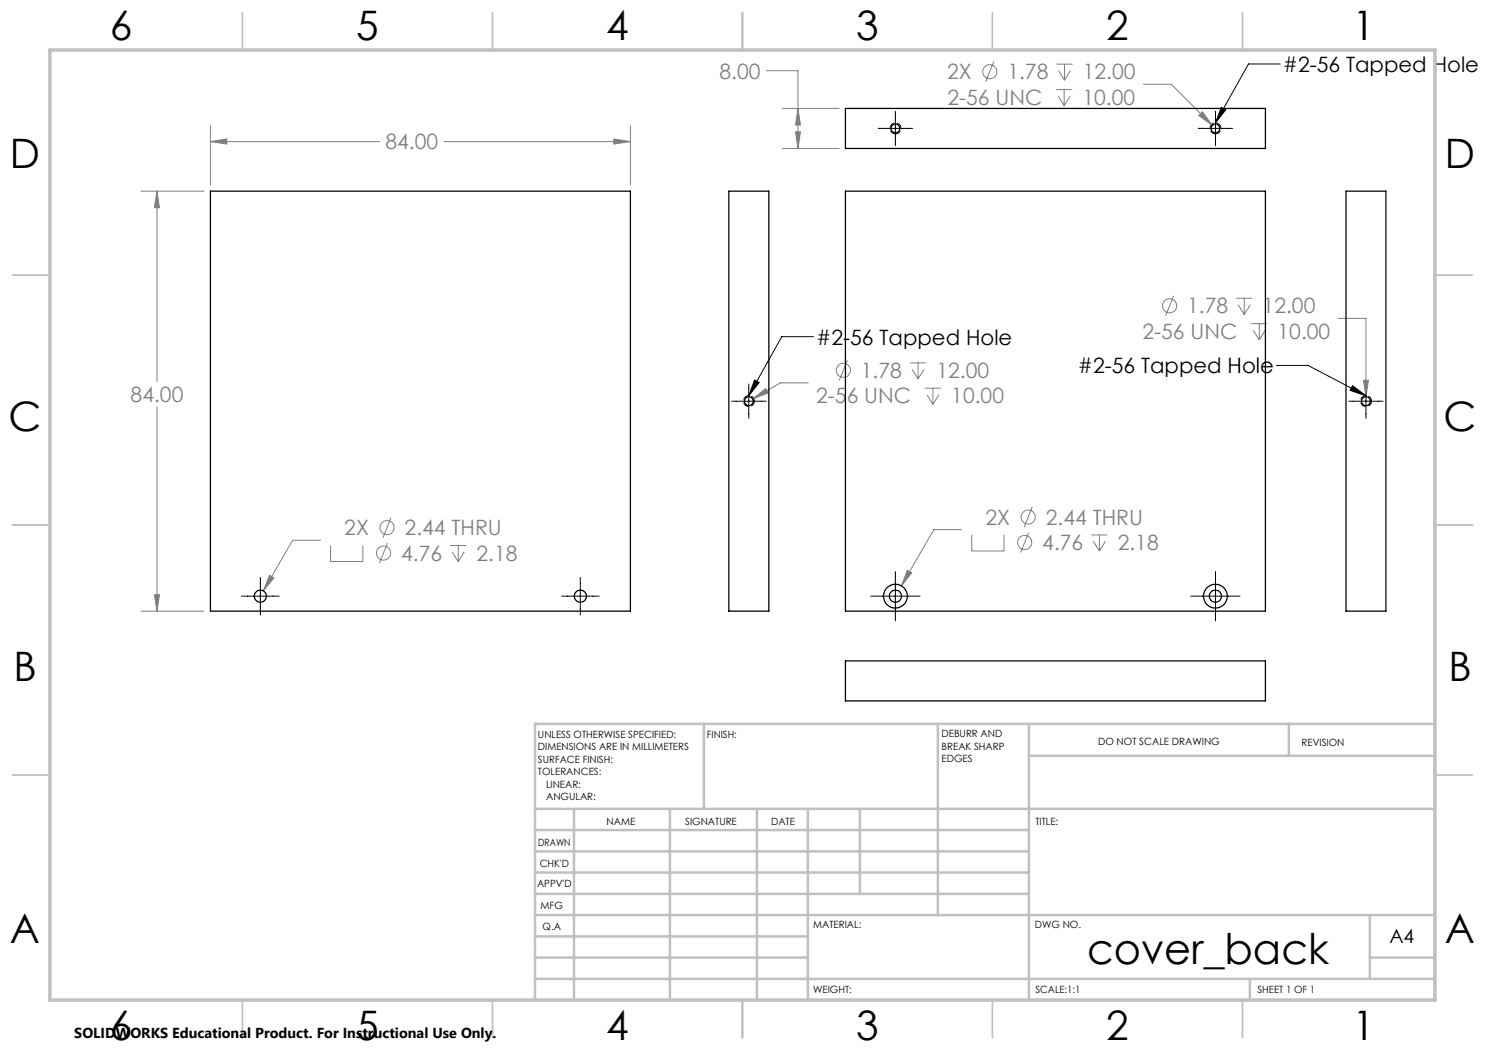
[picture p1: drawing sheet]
<svg xmlns="http://www.w3.org/2000/svg" width="297mm" height="210mm" viewBox="0 0 297 210" stroke-linecap="round" stroke-linejoin="round" font-family="sans-serif">
<g fill="none" stroke="#808080" stroke-width=".2">
<path d="M153.2 14.1h6.4v15.6M198.8 12.3l-1.7 4.1M211.2 17.9h3.3M211.3 12.8h3.2M211.6 19.2l1.2 1.9M211.7 14.1l1.2 1.9M212.8 17.9v3.2M212.9 12.8v3.2M214 19.2l-1.2 1.9M214.1 14.1l-1.2 1.9M228.7 16.9h5.5l8.3 8.2M28.2 38.2h12.6"/>
<path d="M31.4 38.2l.5 3.3h-1zM31.4 38.2v38.1M42.1 28.3l3.3-.5v1zM42.1 25.1v11.9M42.1 28.3h33.8M88.8 28.3h37.3M122.8 27.8l3.3 .5-3.3 .5zM126.1 25.1v11.9M156.4 29.7h11.4M156.4 21.7h11.4M159.1 26.4h1l-.5 3.3zM159.6 21.7l.5 3.3h-1z"/>
<path d="M239.7 23.1l.8-.7 2 2.7zM234.7 59.2l-1.6 4M247.3 59.6h3.2M248.8 59.6v3.3M150.5 79.8l2.6-2.1 .5 .9zM161.6 76.6h-5.5l-5.6 3.2M169.5 72.1l-1.6 4M182 72.6h3.2M182.4 73.8l1.2 2M183.6 72.6v3.2M184.8 73.8l-1.2 2M185 77.6h3.2"/>
<path d="M185.4 78.9l1.2 2M186.6 77.6v3.3M187.8 78.9l-1.2 2M247.7 61l1.1 1.9M250.1 61l-1.3 1.9M250.2 64.7h3.2M250.6 66l1.2 2M251.8 64.7v3.3M253 66l-1.2 2M267.7 63.7h5.5v15.6M272.7 76.1h1l-.5 3.2zM31.4 81.3v40.9"/>
<path d="M30.9 118.9h1l-.5 3.3zM53.9 115.1l.9 .5-2.1 2.6zM64.1 108h-5.6l-5.8 10.2M66.1 109.1v3.2h6.5v-3.2M77.5 108.6l-1.6 4M78.2 103.5l-1.6 4.1M90 109.1h3.3M90.4 110.4l1.3 1.9M91.7 109.1v3.2M92.9 110.4l-1.2 1.9M181.5 114l.9 .6-2.1 2.6zM192.3 105.9h-5.5l-6.5 11.3"/>
<path d="M194.3 107v3.2h6.5v-3.2M205.7 106.5l-1.6 4M206.4 101.4l-1.6 4M218.3 107h3.2M218.7 108.3l1.2 1.9M219.9 107v3.2M221.1 108.3l-1.2 1.9M28.2 122.2h12.6"/>
<circle cx="198" cy="14.3" r="1.4"/>
<circle cx="168.7" cy="74.1" r="1.42"/>
<circle cx="233.9" cy="61.2" r="1.41"/>
<circle cx="76.7" cy="110.6" r="1.41"/>
<circle cx="77.4" cy="105.5" r="1.41"/>
<circle cx="204.9" cy="108.5" r="1.42"/>
<circle cx="205.6" cy="103.4" r="1.41"/>
</g>
<path d="M179.1 26.8a1.09 1.09 0 0 1-1-1.6 1.09 1.09 0 0 1 1.9-.2 1.09 1.09 0 0 1-.8 1.7l-.1 .1M243.1 26.8a1.09 1.09 0 0 1-1-1.6 1.09 1.09 0 0 1 1.9-.2 1.09 1.09 0 0 1-.8 1.7l-.1 .1M150.9 80.2a1.09 1.09 0 0 1-1.6 1 1.09 1.09 0 0 1-.1-1.9 1.09 1.09 0 0 1 1.7 .8v.1M274.3 80.2a1.09 1.09 0 0 1-1.6 1 1.09 1.09 0 0 1-.1-1.9 1.09 1.09 0 0 1 1.7 .8v.1" fill="none" stroke="#000" stroke-width=".2" stroke-dasharray="1.3 .6" stroke-dashoffset=".1" stroke-linecap="butt"/>
<g fill="none" stroke="#000" stroke-width=".2">
<path d="M256 12.8h-6.3l-6.6 11.8M175.6 25.7h6.9M179.1 22.3v6.8M239.6 25.7h6.9M243.1 22.3v6.8M244.3 21.5l.8 .5-2 2.6zM149.8 76.8v6.9M150.9 76l.9 .5-2 2.7zM162.7 67.3h-6.3l-6.6 11.9M255.3 73.1h6.3l11.6 6.1M270.5 77.1l2.7 2.1-3.2-1.1zM273.2 76.8v6.9"/>
<path d="M146.3 80.2h6.9M269.8 80.2h6.8M48.3 119.2h7.5M52.1 115.5v7.5M112.3 119.2h7.5M116.1 115.5v7.5M174.2 119.2h9.8M179.1 114.3v9.9M238.2 119.2h9.8M243.1 114.3v9.9"/>
</g>
<g fill="none" stroke="#c0c0c0" stroke-width=".35">
<path d="M48.5 2.5v7.5M98.5 2.5v7.5M148.5 2.5v7.5M198.5 2.5v7.5M248.5 2.5v7.5M2.5 55h7.5M287 55h7.5M2.5 105h7.5M287 105h7.5M2.5 155h7.5M287 155h7.5M48.5 200v7.5"/>
<path d="M98.5 200v7.5M148.5 200v7.5M198.5 200v7.5M248.5 200v7.5"/>
</g>
<g fill="none" stroke="#c0c0c0" stroke-width=".5">
<path d="M140.8 144.8v17M187.6 144.8v38.2M205.8 144.8v55.2M205.8 151.2h81.2M257.8 144.8v6.4M287 144.8h-180v55.2M107 161.8h180M107 178.8h98.8M107 174.5h98.8M107 170.3h98.8M107 166h98.8M114.8 161.8v38.2"/>
<path d="M134 161.8v38.2M151.4 161.8v38.2M161.6 161.8v38.2M172 161.8v17M107 195.8h180M107 191.5h54.6M107 187.3h54.6M107 183h180M250 195.8v4.2M274 191.5h13M274 183v12.8"/>
</g>
<path d="M10 10h277v190h-277z" fill="none" stroke="#c0c0c0" stroke-width=".7"/>
<path d="M181.5 114l-1.2 3.2 2.1-2.6zM159.1 26.4h1l-.5 3.3zM159.6 21.7l.5 3.3h-1zM239.7 23.1l2.8 2-2-2.7zM272.7 76.1l.5 3.2 .5-3.2zM150.5 79.8l3.1-1.2-.5-.9zM42.1 28.3l3.3-.5v1zM122.8 27.8l3.3 .5-3.3 .5zM30.9 118.9h1l-.5 3.3zM31.4 38.2l.5 3.3h-1zM53.9 115.1l-1.2 3.1 2.1-2.6z" fill="#808080"/>
<path d="M244.3 21.5l.8 .5-2 2.6zM270.5 77.1l2.7 2.1-3.2-1.1zM150.9 76l.9 .5-2 2.7z" fill="#000"/>
<g fill="none" stroke="#000" stroke-width=".25">
<path d="M42.1 38.2h84v84h-84zM145.8 38.2h8v84h-8zM169.1 38.2h84v84h-84zM169.1 21.7h84v8h-84zM269.2 38.2h8v84h-8zM169.1 132.2h84v8h-84z"/>
<circle cx="179.1" cy="25.7" r=".89"/>
<circle cx="243.1" cy="25.7" r=".89"/>
<circle cx="149.8" cy="80.2" r=".89"/>
<circle cx="273.2" cy="80.2" r=".89"/>
<circle cx="52.1" cy="119.2" r="1.22"/>
<circle cx="116.1" cy="119.2" r="1.21"/>
<circle cx="179.1" cy="119.2" r="1.22"/>
<circle cx="179.1" cy="119.2" r="2.38"/>
<circle cx="243.1" cy="119.2" r="1.22"/>
<circle cx="243.1" cy="119.2" r="2.38"/>
</g>
<text font-size="8.5" x="217.4" y="192.7">cover_back</text>
<g font-size="8.1">
<text x="22" y="8">6</text>
<text x="71.2" y="8">5</text>
<text x="121.2" y="8">4</text>
<text x="171.3" y="8">3</text>
<text x="221.3" y="8">2</text>
<text x="270.5" y="8">1</text>
<text x="2" y="33.6">D</text>
<text x="289" y="33.6">D</text>
<text x="1.7" y="86.1">C</text>
<text x="288.7" y="86.1">C</text>
<text x="2.7" y="136.1">B</text>
<text x="289.7" y="136.1">B</text>
<text x="2" y="188.6">A</text>
<text x="289" y="188.6">A</text>
<text x="22" y="208">6</text>
<text x="71.2" y="208">5</text>
<text x="121.2" y="208">4</text>
<text x="171.3" y="208">3</text>
<text x="221.3" y="208">2</text>
<text x="270.5" y="208">1</text>
</g>
<g font-size="4.2" fill="#808080">
<text x="143.9" y="15.7">8.00</text>
<text x="189.4" y="15.9">2X</text>
<text x="201.5" y="15.9">1.78</text>
<text x="216.6" y="15.9">12.00</text>
<text x="189.5" y="21">2-56 UNC</text>
<text x="216.5" y="21">10.00</text>
<text x="77.1" y="29.9">84.00</text>
<text x="237.4" y="62.7">1.78</text>
<text x="252.5" y="62.7">12.00</text>
<text x="228.5" y="67.8">2-56 UNC</text>
<text x="255.5" y="67.8">10.00</text>
<text x="172.2" y="75.6">1.78</text>
<text x="187.3" y="75.6">12.00</text>
<text x="26.1" y="80.4">84.00</text>
<text x="163.2" y="80.7">2-56 UNC</text>
<text x="190.3" y="80.7">10.00</text>
<text x="68.9" y="107.1">2X</text>
<text x="80.9" y="107.1">2.44 THRU</text>
<text x="197.1" y="104.9">2X</text>
<text x="209.2" y="104.9">2.44 THRU</text>
<text x="80.2" y="112.1">4.76</text>
<text x="95.3" y="112.1">2.18</text>
<text x="208.5" y="110">4.76</text>
<text x="223.5" y="110">2.18</text>
</g>
<g font-size="4.2">
<text x="256.6" y="14.4">#2-56 Tapped Hole</text>
<text x="163.3" y="68.9">#2-56 Tapped Hole</text>
<text x="215.6" y="74.7">#2-56 Tapped Hole</text>
</g>
<text font-size="3.9" x="277.9" y="188.5">A4</text>
<text font-size="2.9" x="14.9" y="207.6">SOLIDWORKS Educational Product. For Instructional Use Only.</text>
<g font-size="2">
<text x="107.6" y="147.6">UNLESS OTHERWISE SPECIFIED:</text>
<text x="141.4" y="147.6">FINISH:</text>
<text x="188.3" y="147.5">DEBURR AND</text>
<text x="188.3" y="150">BREAK SHARP</text>
<text x="219.6" y="149">DO NOT SCALE DRAWING</text>
<text x="260.3" y="149.2">REVISION</text>
<text x="107.6" y="150.1">DIMENSIONS ARE IN MILLIMETERS</text>
<text x="107.6" y="152.6">SURFACE FINISH:</text>
<text x="107.6" y="155.1">TOLERANCES:</text>
<text x="188.3" y="152.5">EDGES</text>
<text x="109.2" y="157.6">LINEAR:</text>
<text x="109.2" y="160.1">ANGULAR:</text>
<text x="121.3" y="165">NAME</text>
<text x="137" y="164.9">SIGNATURE</text>
<text x="154.2" y="164.9">DATE</text>
<text x="207.1" y="164.9">TITLE:</text>
<text x="107.6" y="169.1">DRAWN</text>
<text x="107.9" y="173.3">CHK'D</text>
<text x="107.4" y="177.4">APPV'D</text>
<text x="108.1" y="181.8">MFG</text>
<text x="108.5" y="186">Q.A</text>
<text x="162.6" y="185.5">MATERIAL:</text>
<text x="207" y="185.5">DWG NO.</text>
<text x="162.6" y="198.5">WEIGHT:</text>
<text x="207.1" y="198.6">SCALE:1:1</text>
<text x="251.5" y="198.6">SHEET 1 OF 1</text>
</g>
</svg>
